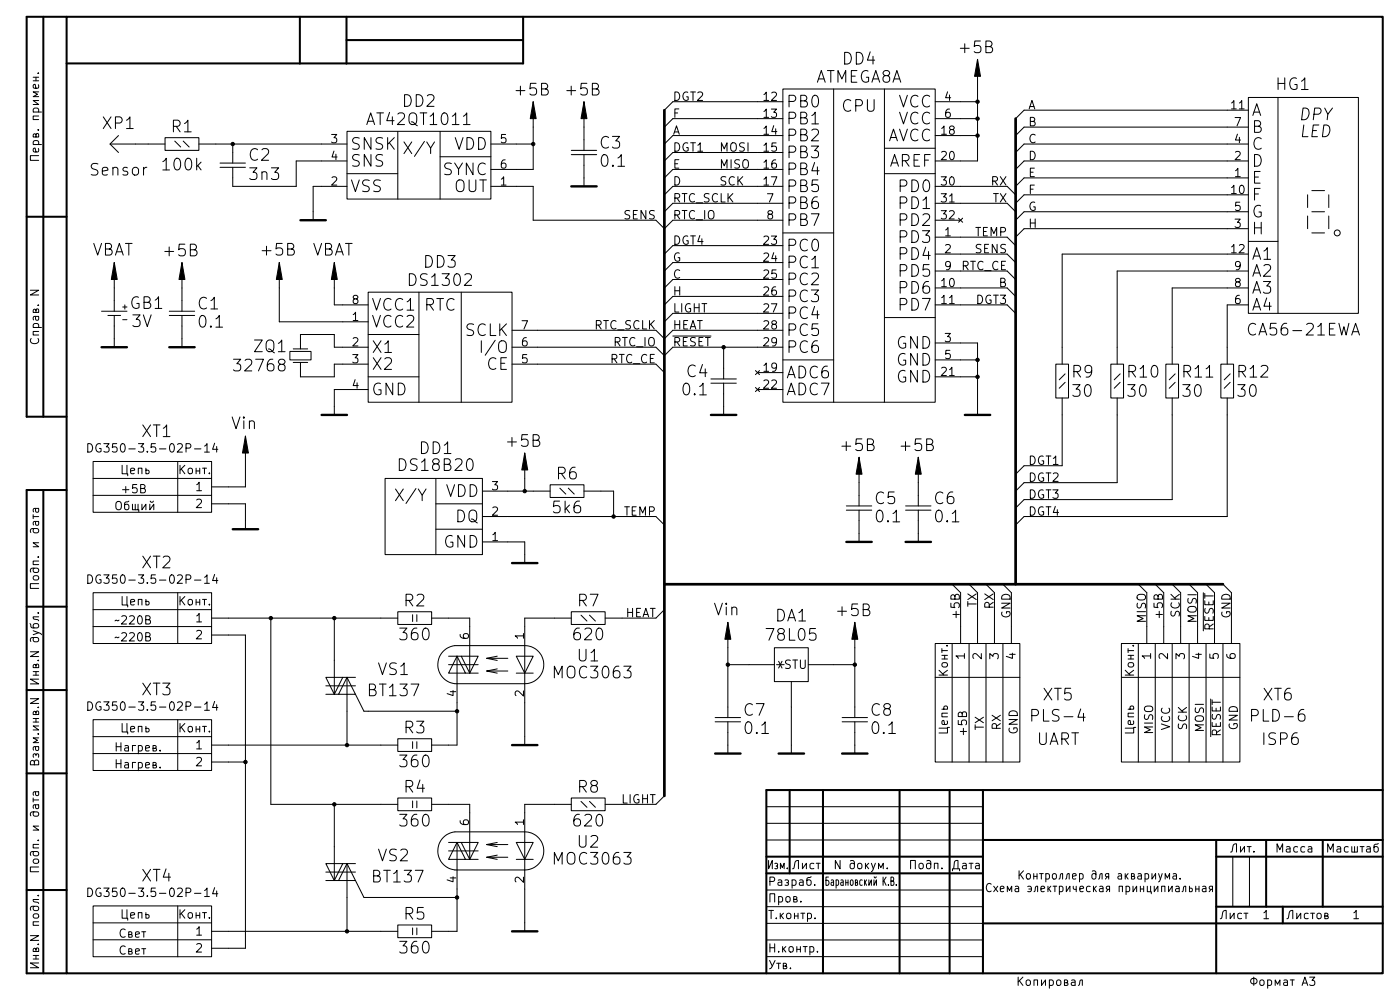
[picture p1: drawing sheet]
EESchema Schematic File Version 2
LIBS:power
LIBS:Выключатели_и_кнопки
LIBS:Датчики
LIBS:Диоды
LIBS:Дроссели
LIBS:Измерительные_приборы
LIBS:Индикаторы
LIBS:Конденсаторы
LIBS:Микроконтроллеры
LIBS:Операционные_усилители
LIBS:Оптопары
LIBS:Предохранители
LIBS:Преобразователи
LIBS:Прочее
LIBS:Разъемы
LIBS:Резисторы
LIBS:Резонаторы
LIBS:Реле
LIBS:Стабилизаторы
LIBS:Тиристоры
LIBS:Транзисторы_биполярные
LIBS:Транзисторы_полевые
LIBS:Трансформаторы
LIBS:Усилители_низкой_частоты
LIBS:Часы
LIBS:Электродвигатели
LIBS:aquarium-cache
EELAYER 25 0
EELAYER END
$Descr A3 16535 11693
encoding utf-8
Sheet 1 1
Title "Контроллер для аквариума.\\nСхема электрическая принципиальная"
Date ""
Rev ""
Comp ""
Comment1 ""
Comment2 "Барановский К.В."
Comment3 ""
Comment4 ""
$EndDescr
$Comp
L ATMEGA8_EXT DD4
U 1 1
P 10150 2900
F 0 "DD4" H 10150 5101 138 0000 C CNN
F 1 "ATMEGA8A" H 10150 4886 138 0000 C CNN
F 2 "Микросхемы:TQFP32-30" H 10150 4831 60  0001 C CNN
F 3 "" H 10150 3150 60  0001 C CNN
	1    10150 2900
	1    0    0    -1  
$EndComp
$Comp
L CA56-21EWA HG1
U 1 1
P 15275 2350
F 0 "HG1" H 15275 3700 138 0000 C CNN
F 1 "CA56-21EWA" H 15400 800 138 0000 C CNN
F 2 "Индикаторы:56-21_smd" H 14750 3550 60  0001 C CNN
F 3 "" H 14750 3550 60  0001 C CNN
	1    15275 2350
	1    0    0    -1  
$EndComp
$Comp
L C C4
U 1 1
P 8550 4500
F 0 "C4" H 8728 4608 138 0000 L CNN
F 1 "0.1" H 8728 4393 138 0000 L CNN
F 2 "Конденсаторы:SMD_0805" H 8550 4525 60  0001 C CNN
F 3 "" H 8550 4525 60  0000 C CNN
	1    8550 4500
	-1   0    0    -1  
$EndComp
$Comp
L C C5
U 1 1
P 10150 6000
F 0 "C5" H 10328 6108 138 0000 L CNN
F 1 "0.1" H 10328 5893 138 0000 L CNN
F 2 "Конденсаторы:SMD_0805" H 10150 6025 60  0001 C CNN
F 3 "" H 10150 6025 60  0000 C CNN
	1    10150 6000
	1    0    0    -1  
$EndComp
$Comp
L C C6
U 1 1
P 10850 6000
F 0 "C6" H 11028 6108 138 0000 L CNN
F 1 "0.1" H 11028 5893 138 0000 L CNN
F 2 "Конденсаторы:SMD_0805" H 10850 6025 60  0001 C CNN
F 3 "" H 10850 6025 60  0000 C CNN
	1    10850 6000
	1    0    0    -1  
$EndComp
$Comp
L GND #PWR01
U 1 1
P 8550 4800
F 0 "#PWR01" H 8950 4800 138 0001 C CNN
F 1 "GND" H 8200 4800 138 0001 C CNN
F 2 "" H 8550 4800 60  0000 C CNN
F 3 "" H 8550 4800 60  0000 C CNN
	1    8550 4800
	-1   0    0    -1  
$EndComp
$Comp
L GND #PWR02
U 1 1
P 10150 6300
F 0 "#PWR02" H 10550 6300 138 0001 C CNN
F 1 "GND" H 9800 6300 138 0001 C CNN
F 2 "" H 10150 6300 60  0000 C CNN
F 3 "" H 10150 6300 60  0000 C CNN
	1    10150 6300
	1    0    0    -1  
$EndComp
$Comp
L GND #PWR03
U 1 1
P 10850 6300
F 0 "#PWR03" H 11250 6300 138 0001 C CNN
F 1 "GND" H 10500 6300 138 0001 C CNN
F 2 "" H 10850 6300 60  0000 C CNN
F 3 "" H 10850 6300 60  0000 C CNN
	1    10850 6300
	1    0    0    -1  
$EndComp
$Comp
L +5B #PWR04
U 1 1
P 10150 5700
F 0 "#PWR04" H 10650 5800 138 0001 C CNN
F 1 "+5B" H 10134 6135 138 0000 C CNN
F 2 "" H 10150 5900 60  0000 C CNN
F 3 "" H 10150 5900 60  0000 C CNN
	1    10150 5700
	1    0    0    -1  
$EndComp
$Comp
L +5B #PWR05
U 1 1
P 10850 5700
F 0 "#PWR05" H 11350 5800 138 0001 C CNN
F 1 "+5B" H 10834 6135 138 0000 C CNN
F 2 "" H 10850 5900 60  0000 C CNN
F 3 "" H 10850 5900 60  0000 C CNN
	1    10850 5700
	1    0    0    -1  
$EndComp
Wire Wire Line
	8550 4100 8550 4350
Wire Wire Line
	8550 4650 8550 4800
Wire Wire Line
	10150 5700 10150 5850
Wire Wire Line
	10150 6150 10150 6300
Wire Wire Line
	10850 5700 10850 5850
Wire Wire Line
	10850 6150 10850 6300
$Comp
L +5B #PWR06
U 1 1
P 11550 1000
F 0 "#PWR06" H 12050 1100 138 0001 C CNN
F 1 "+5B" H 11534 1435 138 0000 C CNN
F 2 "" H 11550 1200 60  0000 C CNN
F 3 "" H 11550 1200 60  0000 C CNN
	1    11550 1000
	1    0    0    -1  
$EndComp
Wire Wire Line
	11550 1000 11550 1900
Wire Wire Line
	11550 1900 11350 1900
Wire Wire Line
	11350 1600 11550 1600
Connection ~ 11550 1600
Wire Wire Line
	11350 1400 11550 1400
Connection ~ 11550 1400
Wire Wire Line
	11350 1200 11550 1200
Connection ~ 11550 1200
$Comp
L GND #PWR07
U 1 1
P 11550 4800
F 0 "#PWR07" H 11950 4800 138 0001 C CNN
F 1 "GND" H 11200 4800 138 0001 C CNN
F 2 "" H 11550 4800 60  0000 C CNN
F 3 "" H 11550 4800 60  0000 C CNN
	1    11550 4800
	1    0    0    -1  
$EndComp
Wire Wire Line
	11350 4050 11550 4050
Wire Wire Line
	11550 4050 11550 4800
Wire Wire Line
	11350 4250 11550 4250
Connection ~ 11550 4250
Wire Wire Line
	11350 4450 11550 4450
Connection ~ 11550 4450
$Comp
L DS1302 DD3
U 1 1
P 5200 4100
F 0 "DD3" H 5200 5101 138 0000 C CNN
F 1 "DS1302" H 5200 4886 138 0000 C CNN
F 2 "Микросхемы:DIP8-300" H 5200 3950 60  0001 C CNN
F 3 "" H 5200 3950 60  0000 C CNN
	1    5200 4100
	1    0    0    -1  
$EndComp
$Comp
L AT42QT1011 DD2
U 1 1
P 4950 1950
F 0 "DD2" H 4950 2701 138 0000 C CNN
F 1 "AT42QT1011" H 4950 2486 138 0000 C CNN
F 2 "Транзисторы:SOT23-6" H 4950 1850 60  0001 C CNN
F 3 "" H 4950 1850 60  0000 C CNN
	1    4950 1950
	1    0    0    -1  
$EndComp
$Comp
L C C3
U 1 1
P 6900 1800
F 0 "C3" H 7078 1908 138 0000 L CNN
F 1 "0.1" H 7078 1693 138 0000 L CNN
F 2 "Конденсаторы:SMD_0805" H 6900 1825 60  0001 C CNN
F 3 "" H 6900 1825 60  0000 C CNN
	1    6900 1800
	1    0    0    -1  
$EndComp
$Comp
L GND #PWR08
U 1 1
P 6900 2100
F 0 "#PWR08" H 7300 2100 138 0001 C CNN
F 1 "GND" H 6550 2100 138 0001 C CNN
F 2 "" H 6900 2100 60  0000 C CNN
F 3 "" H 6900 2100 60  0000 C CNN
	1    6900 2100
	1    0    0    -1  
$EndComp
$Comp
L +5B #PWR09
U 1 1
P 6900 1500
F 0 "#PWR09" H 7400 1600 138 0001 C CNN
F 1 "+5B" H 6884 1935 138 0000 C CNN
F 2 "" H 6900 1700 60  0000 C CNN
F 3 "" H 6900 1700 60  0000 C CNN
	1    6900 1500
	1    0    0    -1  
$EndComp
Wire Wire Line
	6900 1500 6900 1650
Wire Wire Line
	6900 1950 6900 2100
$Comp
L C C1
U 1 1
P 2150 3700
F 0 "C1" H 2328 3808 138 0000 L CNN
F 1 "0.1" H 2328 3593 138 0000 L CNN
F 2 "Конденсаторы:SMD_0805" H 2150 3725 60  0001 C CNN
F 3 "" H 2150 3725 60  0000 C CNN
	1    2150 3700
	1    0    0    -1  
$EndComp
$Comp
L GND #PWR010
U 1 1
P 2150 4000
F 0 "#PWR010" H 2550 4000 138 0001 C CNN
F 1 "GND" H 1800 4000 138 0001 C CNN
F 2 "" H 2150 4000 60  0000 C CNN
F 3 "" H 2150 4000 60  0000 C CNN
	1    2150 4000
	1    0    0    -1  
$EndComp
$Comp
L +5B #PWR011
U 1 1
P 2150 3400
F 0 "#PWR011" H 2650 3500 138 0001 C CNN
F 1 "+5B" H 2134 3835 138 0000 C CNN
F 2 "" H 2150 3600 60  0000 C CNN
F 3 "" H 2150 3600 60  0000 C CNN
	1    2150 3400
	1    0    0    -1  
$EndComp
Wire Wire Line
	2150 3400 2150 3550
Wire Wire Line
	2150 3850 2150 4000
$Comp
L QUARTZ ZQ1
U 1 1
P 3550 4200
F 0 "ZQ1" V 3664 4044 138 0000 R CNN
F 1 "32768" V 3437 4044 138 0000 R CNN
F 2 "Резисторы:R_0805" H 3550 4200 60  0001 C CNN
F 3 "" H 3550 4200 60  0000 C CNN
	1    3550 4200
	0    1    -1   0   
$EndComp
Wire Wire Line
	4050 4300 3950 4300
Wire Wire Line
	3950 4300 3950 4450
Wire Wire Line
	3950 4450 3550 4450
Wire Wire Line
	4050 4100 3950 4100
Wire Wire Line
	3950 4100 3950 3950
Wire Wire Line
	3950 3950 3550 3950
$Comp
L GND #PWR012
U 1 1
P 1350 4000
F 0 "#PWR012" H 1750 4000 138 0001 C CNN
F 1 "GND" H 1000 4000 138 0001 C CNN
F 2 "" H 1350 4000 60  0000 C CNN
F 3 "" H 1350 4000 60  0000 C CNN
	1    1350 4000
	1    0    0    -1  
$EndComp
$Comp
L BAT GB1
U 1 1
P 1350 3700
F 0 "GB1" H 1531 3814 138 0000 L CNN
F 1 "3V" H 1550 3600 138 0000 L CNN
F 2 "Разъемы:CR2032_H" H 1350 3725 60  0001 C CNN
F 3 "" H 1350 3725 60  0000 C CNN
	1    1350 3700
	1    0    0    -1  
$EndComp
$Comp
L VBAT #PWR013
U 1 1
P 1350 3400
F 0 "#PWR013" H 1850 3500 138 0001 C CNN
F 1 "VBAT" H 1334 3844 138 0000 C CNN
F 2 "" H 1350 3600 60  0000 C CNN
F 3 "" H 1350 3600 60  0000 C CNN
	1    1350 3400
	1    0    0    -1  
$EndComp
Wire Wire Line
	1350 3400 1350 3550
Wire Wire Line
	1350 3850 1350 4000
$Comp
L +5B #PWR014
U 1 1
P 3300 3400
F 0 "#PWR014" H 3800 3500 138 0001 C CNN
F 1 "+5B" H 3284 3844 138 0000 C CNN
F 2 "" H 3300 3600 60  0000 C CNN
F 3 "" H 3300 3600 60  0000 C CNN
	1    3300 3400
	1    0    0    -1  
$EndComp
$Comp
L VBAT #PWR015
U 1 1
P 3950 3400
F 0 "#PWR015" H 4450 3500 138 0001 C CNN
F 1 "VBAT" H 3934 3844 138 0000 C CNN
F 2 "" H 3950 3600 60  0000 C CNN
F 3 "" H 3950 3600 60  0000 C CNN
	1    3950 3400
	1    0    0    -1  
$EndComp
Wire Wire Line
	3950 3400 3950 3600
Wire Wire Line
	3950 3600 4050 3600
Wire Wire Line
	4050 3800 3300 3800
Wire Wire Line
	3300 3800 3300 3400
$Comp
L C C2
U 1 1
P 2750 1950
F 0 "C2" H 2931 2064 138 0000 L CNN
F 1 "3n3" H 2931 1837 138 0000 L CNN
F 2 "Конденсаторы:SMD_0805" H 2750 1975 60  0001 C CNN
F 3 "" H 2750 1975 60  0000 C CNN
	1    2750 1950
	1    0    0    -1  
$EndComp
$Comp
L GND #PWR016
U 1 1
P 3950 4800
F 0 "#PWR016" H 4350 4800 138 0001 C CNN
F 1 "GND" H 3600 4800 138 0001 C CNN
F 2 "" H 3950 4800 60  0000 C CNN
F 3 "" H 3950 4800 60  0000 C CNN
	1    3950 4800
	1    0    0    -1  
$EndComp
Wire Wire Line
	4050 4600 3950 4600
Wire Wire Line
	3950 4600 3950 4800
Wire Wire Line
	2550 1700 3800 1700
Wire Wire Line
	2750 1700 2750 1800
Wire Wire Line
	3800 1900 3500 1900
Wire Wire Line
	3500 1900 3500 2200
Wire Wire Line
	3500 2200 2750 2200
Wire Wire Line
	2750 2200 2750 2100
$Comp
L GND #PWR017
U 1 1
P 3700 2500
F 0 "#PWR017" H 4100 2500 138 0001 C CNN
F 1 "GND" H 3350 2500 138 0001 C CNN
F 2 "" H 3700 2500 60  0000 C CNN
F 3 "" H 3700 2500 60  0000 C CNN
	1    3700 2500
	1    0    0    -1  
$EndComp
Wire Wire Line
	3800 2200 3700 2200
Wire Wire Line
	3700 2200 3700 2500
$Comp
L +5B #PWR018
U 1 1
P 6300 1500
F 0 "#PWR018" H 6800 1600 138 0001 C CNN
F 1 "+5B" H 6284 1935 138 0000 C CNN
F 2 "" H 6300 1700 60  0000 C CNN
F 3 "" H 6300 1700 60  0000 C CNN
	1    6300 1500
	1    0    0    -1  
$EndComp
Wire Wire Line
	6300 1500 6300 2000
Wire Wire Line
	6300 2000 6100 2000
Wire Wire Line
	6100 1700 6300 1700
Connection ~ 6300 1700
$Comp
L R.125 R1
U 1 1
P 2150 1700
F 0 "R1" H 2150 1900 138 0000 C CNN
F 1 "100k" H 2150 1450 138 0000 C CNN
F 2 "Резисторы:R_0805" H 2150 1700 60  0001 C CNN
F 3 "" H 2150 1700 60  0000 C CNN
	1    2150 1700
	1    0    0    -1  
$EndComp
Connection ~ 2750 1700
$Comp
L Pin XP1
U 1 1
P 1600 1700
F 0 "XP1" H 1800 1450 138 0000 C CNN
F 1 "Sensor" H 1800 2000 138 0000 C CNN
F 2 "Разъемы:PLS-1" H 1050 1800 60  0001 C CNN
F 3 "" H 1050 1800 60  0000 C CNN
	1    1600 1700
	-1   0    0    1   
$EndComp
Wire Wire Line
	1600 1700 1750 1700
$Comp
L DS18B20 DD1
U 1 1
P 5150 6100
F 0 "DD1" H 5150 6900 138 0000 C CNN
F 1 "DS18B20" H 5150 6700 138 0000 C CNN
F 2 "Разъемы:PLS-3" H 4850 6050 60  0001 C CNN
F 3 "" H 4850 6050 60  0000 C CNN
	1    5150 6100
	1    0    0    -1  
$EndComp
$Comp
L +5B #PWR019
U 1 1
P 6200 5650
F 0 "#PWR019" H 6700 5750 138 0001 C CNN
F 1 "+5B" H 6184 6085 138 0000 C CNN
F 2 "" H 6200 5850 60  0000 C CNN
F 3 "" H 6200 5850 60  0000 C CNN
	1    6200 5650
	1    0    0    -1  
$EndComp
Wire Wire Line
	6200 5650 6200 5800
Wire Wire Line
	6000 5800 6300 5800
$Comp
L GND #PWR020
U 1 1
P 6200 6550
F 0 "#PWR020" H 6600 6550 138 0001 C CNN
F 1 "GND" H 5850 6550 138 0001 C CNN
F 2 "" H 6200 6550 60  0000 C CNN
F 3 "" H 6200 6550 60  0000 C CNN
	1    6200 6550
	1    0    0    -1  
$EndComp
Wire Wire Line
	6000 6400 6200 6400
Wire Wire Line
	6200 6400 6200 6550
$Comp
L MOC3063 U1
U 1 1
P 5800 7850
F 0 "U1" H 4650 7950 138 0000 C CNN
F 1 "MOC3063" H 4600 7750 138 0000 C CNN
F 2 "Микросхемы:DIP6-300" H 5650 7850 60  0001 C CNN
F 3 "" H 5650 7850 60  0000 C CNN
	1    5800 7850
	-1   0    0    -1  
$EndComp
$Comp
L BT137 VS1
U 1 1
P 4050 8100
F 0 "VS1" V 4250 7500 138 0000 C CNN
F 1 "BT137" V 4000 7500 138 0000 C CNN
F 2 "Транзисторы:TO220" H 4050 8175 60  0001 C CNN
F 3 "" H 4050 8175 60  0000 C CNN
	1    4050 8100
	0    -1   -1   0   
$EndComp
$Comp
L R2 R2
U 1 1
P 4900 7300
F 0 "R2" H 4900 7500 138 0000 C CNN
F 1 "360" H 4900 7100 138 0000 C CNN
F 2 "Резисторы:RH_2" H 4900 7300 60  0001 C CNN
F 3 "" H 4900 7300 60  0000 C CNN
	1    4900 7300
	-1   0    0    -1  
$EndComp
$Comp
L R2 R3
U 1 1
P 4900 8800
F 0 "R3" H 4900 9000 138 0000 C CNN
F 1 "360" H 4900 8600 138 0000 C CNN
F 2 "Резисторы:RH_2" H 4900 8800 60  0001 C CNN
F 3 "" H 4900 8800 60  0000 C CNN
	1    4900 8800
	-1   0    0    -1  
$EndComp
Wire Wire Line
	4350 8400 5400 8400
Wire Wire Line
	5400 8300 5400 8800
Wire Wire Line
	5400 8800 5300 8800
Connection ~ 5400 8400
Wire Wire Line
	5300 7300 5550 7300
Wire Wire Line
	5550 7300 5550 7400
Wire Wire Line
	2700 7300 4500 7300
Wire Wire Line
	3950 7300 3950 7800
Wire Wire Line
	4100 8400 4100 8800
Wire Wire Line
	2700 8800 4500 8800
$Comp
L R.125 R12
U 1 1
P 14500 4500
F 0 "R12" V 14614 4394 138 0000 R CNN
F 1 "30" V 14387 4394 138 0000 R CNN
F 2 "Резисторы:R_0805" H 14500 4500 60  0001 C CNN
F 3 "" H 14500 4500 60  0000 C CNN
	1    14500 4500
	0    -1   -1   0   
$EndComp
$Comp
L R.125 R11
U 1 1
P 13850 4500
F 0 "R11" V 13964 4394 138 0000 R CNN
F 1 "30" V 13737 4394 138 0000 R CNN
F 2 "Резисторы:R_0805" H 13850 4500 60  0001 C CNN
F 3 "" H 13850 4500 60  0000 C CNN
	1    13850 4500
	0    -1   -1   0   
$EndComp
$Comp
L R.125 R10
U 1 1
P 13200 4500
F 0 "R10" V 13314 4394 138 0000 R CNN
F 1 "30" V 13087 4394 138 0000 R CNN
F 2 "Резисторы:R_0805" H 13200 4500 60  0001 C CNN
F 3 "" H 13200 4500 60  0000 C CNN
	1    13200 4500
	0    -1   -1   0   
$EndComp
$Comp
L R.125 R9
U 1 1
P 12550 4500
F 0 "R9" V 12664 4394 138 0000 R CNN
F 1 "30" V 12437 4394 138 0000 R CNN
F 2 "Резисторы:R_0805" H 12550 4500 60  0001 C CNN
F 3 "" H 12550 4500 60  0000 C CNN
	1    12550 4500
	0    -1   -1   0   
$EndComp
$Comp
L MOC3063 U2
U 1 1
P 5800 10050
F 0 "U2" H 4650 10150 138 0000 C CNN
F 1 "MOC3063" H 4600 9950 138 0000 C CNN
F 2 "Микросхемы:DIP6-300" H 5650 10050 60  0001 C CNN
F 3 "" H 5650 10050 60  0000 C CNN
	1    5800 10050
	-1   0    0    -1  
$EndComp
$Comp
L BT137 VS2
U 1 1
P 4050 10300
F 0 "VS2" V 4250 9700 138 0000 C CNN
F 1 "BT137" V 4000 9650 138 0000 C CNN
F 2 "Транзисторы:TO220" H 4050 10375 60  0001 C CNN
F 3 "" H 4050 10375 60  0000 C CNN
	1    4050 10300
	0    -1   -1   0   
$EndComp
$Comp
L R2 R4
U 1 1
P 4900 9500
F 0 "R4" H 4900 9700 138 0000 C CNN
F 1 "360" H 4900 9300 138 0000 C CNN
F 2 "Резисторы:RH_2" H 4900 9500 60  0001 C CNN
F 3 "" H 4900 9500 60  0000 C CNN
	1    4900 9500
	-1   0    0    -1  
$EndComp
$Comp
L R2 R5
U 1 1
P 4900 11000
F 0 "R5" H 4900 11200 138 0000 C CNN
F 1 "360" H 4900 10800 138 0000 C CNN
F 2 "Резисторы:RH_2" H 4900 11000 60  0001 C CNN
F 3 "" H 4900 11000 60  0000 C CNN
	1    4900 11000
	-1   0    0    -1  
$EndComp
Wire Wire Line
	4350 10600 5400 10600
Wire Wire Line
	5400 10500 5400 11000
Wire Wire Line
	5400 11000 5300 11000
Connection ~ 5400 10600
Wire Wire Line
	5300 9500 5550 9500
Wire Wire Line
	5550 9500 5550 9600
Wire Wire Line
	3200 9500 4500 9500
Wire Wire Line
	3950 9500 3950 10000
Wire Wire Line
	4100 10600 4100 11000
Wire Wire Line
	2700 11000 4500 11000
$Comp
L GND #PWR021
U 1 1
P 6200 8700
F 0 "#PWR021" H 6600 8700 138 0001 C CNN
F 1 "GND" H 5850 8700 138 0001 C CNN
F 2 "" H 6200 8700 60  0000 C CNN
F 3 "" H 6200 8700 60  0000 C CNN
	1    6200 8700
	1    0    0    -1  
$EndComp
$Comp
L GND #PWR022
U 1 1
P 6200 10900
F 0 "#PWR022" H 6600 10900 138 0001 C CNN
F 1 "GND" H 5850 10900 138 0001 C CNN
F 2 "" H 6200 10900 60  0000 C CNN
F 3 "" H 6200 10900 60  0000 C CNN
	1    6200 10900
	1    0    0    -1  
$EndComp
Wire Wire Line
	6200 10500 6200 10900
Wire Wire Line
	6200 8300 6200 8700
$Comp
L R.125 R8
U 1 1
P 6950 9500
F 0 "R8" H 6950 9700 138 0000 C CNN
F 1 "620" H 6950 9300 138 0000 C CNN
F 2 "Резисторы:R_0805" H 6950 9500 60  0001 C CNN
F 3 "" H 6950 9500 60  0000 C CNN
	1    6950 9500
	1    0    0    -1  
$EndComp
$Comp
L R.125 R7
U 1 1
P 6950 7300
F 0 "R7" H 6950 7500 138 0000 C CNN
F 1 "620" H 6950 7100 138 0000 C CNN
F 2 "Резисторы:R_0805" H 6950 7300 60  0001 C CNN
F 3 "" H 6950 7300 60  0000 C CNN
	1    6950 7300
	1    0    0    -1  
$EndComp
Wire Wire Line
	6550 7300 6200 7300
Wire Wire Line
	6200 7300 6200 7400
Wire Wire Line
	6550 9500 6200 9500
Wire Wire Line
	6200 9500 6200 9600
$Comp
L R.125 R6
U 1 1
P 6700 5800
F 0 "R6" H 6700 6000 138 0000 C CNN
F 1 "5k6" H 6700 5600 138 0000 C CNN
F 2 "Резисторы:R_0805" H 6700 5800 60  0001 C CNN
F 3 "" H 6700 5800 60  0000 C CNN
	1    6700 5800
	1    0    0    -1  
$EndComp
Connection ~ 6200 5800
Wire Wire Line
	6000 6100 7750 6100
Wire Wire Line
	7250 6100 7250 5800
Wire Wire Line
	7250 5800 7100 5800
Wire Wire Line
	14500 3600 14500 4100
Wire Wire Line
	14500 3400 13850 3400
Wire Wire Line
	13850 3400 13850 4100
Wire Wire Line
	14500 3200 13200 3200
Wire Wire Line
	13200 3200 13200 4100
Wire Wire Line
	14500 3000 12550 3000
Wire Wire Line
	12550 3000 12550 4100
$Comp
L 282844-2 XT2
U 1 1
P 1900 7300
F 0 "XT2" H 1850 7950 138 0000 C CNN
F 1 "DG350-3.5-02P-14" H 1800 7750 100 0000 C CNN
F 2 "Разъемы:DG-350-2" H 2500 7400 60  0001 C CNN
F 3 "" H 2500 7400 60  0000 C CNN
	1    1900 7300
	1    0    0    -1  
$EndComp
$Comp
L 282844-2 XT4
U 1 1
P 1900 11000
F 0 "XT4" H 1850 11650 138 0000 C CNN
F 1 "DG350-3.5-02P-14" H 1800 11450 100 0000 C CNN
F 2 "Разъемы:DG-350-2" H 2500 11100 60  0001 C CNN
F 3 "" H 2500 11100 60  0000 C CNN
	1    1900 11000
	1    0    0    -1  
$EndComp
$Comp
L 282844-2 XT3
U 1 1
P 1900 8800
F 0 "XT3" H 1850 9450 138 0000 C CNN
F 1 "DG350-3.5-02P-14" H 1800 9250 100 0000 C CNN
F 2 "Разъемы:DG-350-2" H 2500 8900 60  0001 C CNN
F 3 "" H 2500 8900 60  0000 C CNN
	1    1900 8800
	1    0    0    -1  
$EndComp
$Comp
L PLS-4 XT5
U 1 1
P 11650 8200
F 0 "XT5" V 11650 7350 138 0000 C CNN
F 1 "PLS-4" V 11400 7350 138 0000 C CNN
F 2 "Разъемы:PLS-4" H 12250 8600 60  0001 C CNN
F 3 "" H 12250 8600 60  0000 C CNN
	1    11650 8200
	0    -1   -1   0   
$EndComp
Text Notes 1350 7375 0    98   ~ 0
~~220В
Text Notes 1350 7575 0    98   ~ 0
~~220В
Text Notes 1350 8875 0    98   ~ 0
Нагрев.
Text Notes 1350 9075 0    98   ~ 0
Нагрев.
Text Notes 1400 11075 0    98   ~ 0
Свет
Text Notes 1400 11275 0    98   ~ 0
Свет
Wire Wire Line
	2700 7500 2900 7500
Wire Wire Line
	2900 7500 2900 11200
Wire Wire Line
	2900 11200 2700 11200
Wire Wire Line
	2700 9000 2900 9000
Connection ~ 2900 9000
Connection ~ 4100 11000
Connection ~ 4100 8800
Wire Wire Line
	3200 7300 3200 7300
Wire Wire Line
	3200 7300 3200 9500
Connection ~ 3950 9500
Connection ~ 3200 7300
Connection ~ 3950 7300
Text Notes 11425 8700 1    98   ~ 0
+5В
Text Notes 11625 8625 1    98   ~ 0
TX
Text Notes 11825 8625 1    98   ~ 0
RX
Text Notes 12025 8675 1    98   ~ 0
GND
$Comp
L 282844-2 XT1
U 1 1
P 1900 5750
F 0 "XT1" H 1850 6400 138 0000 C CNN
F 1 "DG350-3.5-02P-14" H 1800 6200 100 0000 C CNN
F 2 "Разъемы:DG-350-2" H 2500 5850 60  0001 C CNN
F 3 "" H 2500 5850 60  0000 C CNN
	1    1900 5750
	1    0    0    -1  
$EndComp
Text Notes 12250 8800 0    138  ~ 0
UART
$Comp
L PLD-6 XT6
U 1 1
P 14050 8200
F 0 "XT6" V 14050 7150 138 0000 C CNN
F 1 "PLD-6" V 13800 7150 138 0000 C CNN
F 2 "Разъемы:PLD-6" H 14650 8800 60  0001 C CNN
F 3 "" H 14650 8800 60  0000 C CNN
	1    14050 8200
	0    -1   -1   0   
$EndComp
Text Notes 14900 8800 0    138  ~ 0
ISP6
Text Notes 13625 8675 1    98   ~ 0
MISO
Text Notes 13825 8625 1    98   ~ 0
VCC
Text Notes 14025 8625 1    98   ~ 0
SCK
Text Notes 14225 8650 1    98   ~ 0
MOSI
Text Notes 14425 8700 1    98   ~ 0
~RESET
Text Notes 14625 8625 1    98   ~ 0
GND
Text Notes 1425 5825 0    98   ~ 0
+5В
Text Notes 1350 6025 0    98   ~ 0
Общий
$Comp
L GND #PWR023
U 1 1
P 2900 6150
F 0 "#PWR023" H 3300 6150 138 0001 C CNN
F 1 "GND" H 2550 6150 138 0001 C CNN
F 2 "" H 2900 6150 60  0000 C CNN
F 3 "" H 2900 6150 60  0000 C CNN
	1    2900 6150
	1    0    0    -1  
$EndComp
Wire Wire Line
	2700 5950 2900 5950
Wire Wire Line
	2900 5950 2900 6150
$Comp
L +5B #PWR024
U 1 1
P 10100 7650
F 0 "#PWR024" H 10600 7750 138 0001 C CNN
F 1 "+5B" H 10084 8085 138 0000 C CNN
F 2 "" H 10100 7850 60  0000 C CNN
F 3 "" H 10100 7850 60  0000 C CNN
	1    10100 7650
	1    0    0    -1  
$EndComp
Entry Wire Line
	7850 1300 7950 1200
Wire Bus Line
	7850 1300 7850 9400
Wire Bus Line
	12000 1400 12000 6900
Wire Wire Line
	7950 1200 8950 1200
Entry Wire Line
	7850 1500 7950 1400
Wire Wire Line
	7950 1400 8950 1400
Entry Wire Line
	7850 1700 7950 1600
Wire Wire Line
	7950 1600 8950 1600
Entry Wire Line
	7850 1900 7950 1800
Wire Wire Line
	7950 1800 8950 1800
Entry Wire Line
	7850 2100 7950 2000
Wire Wire Line
	7950 2000 8950 2000
Entry Wire Line
	7850 2300 7950 2200
Wire Wire Line
	7950 2200 8950 2200
Entry Wire Line
	7850 2500 7950 2400
Wire Wire Line
	7950 2400 8950 2400
Entry Wire Line
	7850 2700 7950 2600
Wire Wire Line
	7950 2600 8950 2600
Entry Wire Line
	7850 3000 7950 2900
Wire Wire Line
	7950 2900 8950 2900
Entry Wire Line
	7850 3200 7950 3100
Wire Wire Line
	7950 3100 8950 3100
Entry Wire Line
	7850 3400 7950 3300
Wire Wire Line
	7950 3300 8950 3300
Entry Wire Line
	7850 3600 7950 3500
Wire Wire Line
	7950 3500 8950 3500
Entry Wire Line
	7850 3800 7950 3700
Wire Wire Line
	7950 3700 8950 3700
Entry Wire Line
	7850 4000 7950 3900
Wire Wire Line
	7950 3900 8950 3900
Entry Wire Line
	7850 4200 7950 4100
Wire Wire Line
	7950 4100 8950 4100
Wire Wire Line
	6100 2200 6300 2200
Wire Wire Line
	6300 2200 6300 2600
Wire Wire Line
	6300 2600 7750 2600
Entry Wire Line
	7750 2600 7850 2700
Entry Wire Line
	7750 3900 7850 4000
Wire Wire Line
	6350 3900 7750 3900
Entry Wire Line
	7750 4100 7850 4200
Wire Wire Line
	6350 4100 7750 4100
Entry Wire Line
	7750 4300 7850 4400
Wire Wire Line
	6350 4300 7750 4300
Entry Wire Line
	7750 6100 7850 6200
Connection ~ 7250 6100
Wire Wire Line
	7350 7300 7750 7300
Wire Wire Line
	7350 9500 7750 9500
Entry Wire Line
	7750 9500 7850 9400
Entry Wire Line
	7750 7300 7850 7200
Entry Wire Line
	13450 6900 13550 7000
Wire Wire Line
	13550 7000 13550 7400
Wire Wire Line
	13750 7000 13750 7400
Wire Wire Line
	13950 7000 13950 7400
Wire Wire Line
	14150 7000 14150 7400
Wire Wire Line
	14350 7000 14350 7400
Wire Wire Line
	14550 7000 14550 7400
Entry Wire Line
	13650 6900 13750 7000
Entry Wire Line
	13850 6900 13950 7000
Entry Wire Line
	14050 6900 14150 7000
Entry Wire Line
	14250 6900 14350 7000
Entry Wire Line
	14450 6900 14550 7000
Entry Wire Line
	11250 6900 11350 7000
Wire Wire Line
	11350 7000 11350 7400
Wire Wire Line
	11550 7000 11550 7400
Wire Wire Line
	11750 7000 11750 7400
Wire Wire Line
	11950 7000 11950 7400
Entry Wire Line
	11450 6900 11550 7000
Entry Wire Line
	11650 6900 11750 7000
Entry Wire Line
	11850 6900 11950 7000
Wire Wire Line
	12550 4900 12550 5500
Wire Wire Line
	12550 5500 12100 5500
Wire Wire Line
	13200 4900 13200 5700
Wire Wire Line
	13200 5700 12100 5700
Wire Wire Line
	13850 4900 13850 5900
Wire Wire Line
	13850 5900 12100 5900
Wire Wire Line
	14500 4900 14500 6100
Wire Wire Line
	14500 6100 12100 6100
Entry Wire Line
	12000 5600 12100 5500
Entry Wire Line
	12000 5800 12100 5700
Entry Wire Line
	12000 6000 12100 5900
Entry Wire Line
	12000 6200 12100 6100
Entry Wire Line
	11900 2200 12000 2300
Wire Wire Line
	11350 2200 11900 2200
Entry Wire Line
	11900 2400 12000 2500
Wire Wire Line
	11350 2400 11900 2400
Entry Wire Line
	11900 2800 12000 2900
Wire Wire Line
	11350 2800 11900 2800
Entry Wire Line
	11900 3000 12000 3100
Wire Wire Line
	11350 3000 11900 3000
Entry Wire Line
	11900 3200 12000 3300
Wire Wire Line
	11350 3200 11900 3200
Entry Wire Line
	11900 3400 12000 3500
Wire Wire Line
	11350 3400 11900 3400
Entry Wire Line
	11900 3600 12000 3700
Wire Wire Line
	11350 3600 11900 3600
Entry Wire Line
	12000 1400 12100 1300
Wire Wire Line
	12100 1300 14500 1300
Entry Wire Line
	12000 1600 12100 1500
Wire Wire Line
	12100 1500 14500 1500
Entry Wire Line
	12000 1800 12100 1700
Wire Wire Line
	12100 1700 14500 1700
Entry Wire Line
	12000 2000 12100 1900
Wire Wire Line
	12100 1900 14500 1900
Entry Wire Line
	12000 2200 12100 2100
Wire Wire Line
	12100 2100 14500 2100
Entry Wire Line
	12000 2400 12100 2300
Wire Wire Line
	12100 2300 14500 2300
Entry Wire Line
	12000 2600 12100 2500
Wire Wire Line
	12100 2500 14500 2500
Entry Wire Line
	12000 2800 12100 2700
Wire Wire Line
	12100 2700 14500 2700
Text Label 11350 7000 3    100  ~ 0
+5B
Text Label 11550 7000 3    100  ~ 0
TX
Text Label 11750 7000 3    100  ~ 0
RX
Text Label 11950 7000 3    100  ~ 0
GND
Text Label 14150 7000 3    100  ~ 0
MOSI
Text Label 13550 7000 3    100  ~ 0
MISO
Text Label 13750 7000 3    100  ~ 0
+5B
Text Label 13950 7000 3    100  ~ 0
SCK
Text Label 14350 7000 3    100  ~ 0
~RESET
Text Label 14550 7000 3    100  ~ 0
GND
Text Label 12150 5500 0    100  ~ 0
DGT1
Text Label 12150 5700 0    100  ~ 0
DGT2
Text Label 12150 5900 0    100  ~ 0
DGT3
Text Label 12150 6100 0    100  ~ 0
DGT4
Text Label 12150 1300 0    100  ~ 0
A
Text Label 12150 1500 0    100  ~ 0
B
Text Label 12150 1700 0    100  ~ 0
C
Text Label 12150 1900 0    100  ~ 0
D
Text Label 12150 2100 0    100  ~ 0
E
Text Label 12150 2300 0    100  ~ 0
F
Text Label 12150 2500 0    100  ~ 0
G
Text Label 12150 2700 0    100  ~ 0
H
Text Label 7750 3900 2    100  ~ 0
RTC_SCLK
Text Label 7750 4100 2    100  ~ 0
RTC_IO
Text Label 7750 4300 2    100  ~ 0
RTC_CE
Text Label 7750 6100 2    100  ~ 0
TEMP
Text Label 7750 7300 2    100  ~ 0
HEAT
Text Label 7750 9500 2    100  ~ 0
LIGHT
Text Label 7750 2600 2    100  ~ 0
SENS
Text Label 8500 2000 0    100  ~ 0
MISO
Text Label 8500 2200 0    100  ~ 0
SCK
Text Label 8500 1800 0    100  ~ 0
MOSI
Text Label 7950 4100 0    100  ~ 0
~RESET
Text Label 11900 2200 2    100  ~ 0
RX
Text Label 11900 2400 2    100  ~ 0
TX
Text Label 11900 3000 2    100  ~ 0
SENS
Text Label 11900 2800 2    100  ~ 0
TEMP
Text Label 7950 2400 0    100  ~ 0
RTC_SCLK
Text Label 7950 2600 0    100  ~ 0
RTC_IO
Text Label 11900 3200 2    100  ~ 0
RTC_CE
Text Label 11900 3400 2    100  ~ 0
B
Text Label 11900 3600 2    100  ~ 0
DGT3
Text Label 7950 1200 0    100  ~ 0
DGT2
Text Label 7950 1400 0    100  ~ 0
F
Text Label 7950 1600 0    100  ~ 0
A
Text Label 7950 1800 0    100  ~ 0
DGT1
Text Label 7950 2000 0    100  ~ 0
E
Text Label 7950 2200 0    100  ~ 0
D
Text Label 7950 2900 0    100  ~ 0
DGT4
Text Label 7950 3100 0    100  ~ 0
G
Text Label 7950 3300 0    100  ~ 0
C
Text Label 7950 3500 0    100  ~ 0
H
Wire Bus Line
	7850 6900 14450 6900
NoConn ~ 8950 4400
NoConn ~ 8950 4600
NoConn ~ 11350 2600
Text Label 7950 3700 0    100  ~ 0
LIGHT
Text Label 7950 3900 0    100  ~ 0
HEAT
$Comp
L 78L05 DA1
U 1 1
P 9350 7850
F 0 "DA1" H 9350 8422 138 0000 C CNN
F 1 "78L05" H 9350 8195 138 0000 C CNN
F 2 "Транзисторы:TO92-250" H 9500 7050 60  0001 C CNN
F 3 "" H 9500 7050 60  0000 C CNN
	1    9350 7850
	1    0    0    -1  
$EndComp
$Comp
L Vin #PWR025
U 1 1
P 2900 5450
F 0 "#PWR025" H 3400 5550 138 0001 C CNN
F 1 "Vin" H 2884 5894 138 0000 C CNN
F 2 "" H 2900 5650 60  0000 C CNN
F 3 "" H 2900 5650 60  0000 C CNN
	1    2900 5450
	1    0    0    -1  
$EndComp
Wire Wire Line
	2900 5450 2900 5750
Wire Wire Line
	2900 5750 2700 5750
$Comp
L Vin #PWR026
U 1 1
P 8600 7650
F 0 "#PWR026" H 9100 7750 138 0001 C CNN
F 1 "Vin" H 8584 8094 138 0000 C CNN
F 2 "" H 8600 7850 60  0000 C CNN
F 3 "" H 8600 7850 60  0000 C CNN
	1    8600 7650
	1    0    0    -1  
$EndComp
$Comp
L C C7
U 1 1
P 8600 8500
F 0 "C7" H 8778 8608 138 0000 L CNN
F 1 "0.1" H 8778 8393 138 0000 L CNN
F 2 "Конденсаторы:SMD_0805" H 8600 8525 60  0001 C CNN
F 3 "" H 8600 8525 60  0000 C CNN
	1    8600 8500
	1    0    0    -1  
$EndComp
$Comp
L GND #PWR027
U 1 1
P 8600 8800
F 0 "#PWR027" H 9000 8800 138 0001 C CNN
F 1 "GND" H 8250 8800 138 0001 C CNN
F 2 "" H 8600 8800 60  0000 C CNN
F 3 "" H 8600 8800 60  0000 C CNN
	1    8600 8800
	1    0    0    -1  
$EndComp
Wire Wire Line
	8600 8650 8600 8800
$Comp
L C C8
U 1 1
P 10100 8500
F 0 "C8" H 10278 8608 138 0000 L CNN
F 1 "0.1" H 10278 8393 138 0000 L CNN
F 2 "Конденсаторы:SMD_0805" H 10100 8525 60  0001 C CNN
F 3 "" H 10100 8525 60  0000 C CNN
	1    10100 8500
	1    0    0    -1  
$EndComp
$Comp
L GND #PWR028
U 1 1
P 10100 8800
F 0 "#PWR028" H 10500 8800 138 0001 C CNN
F 1 "GND" H 9750 8800 138 0001 C CNN
F 2 "" H 10100 8800 60  0000 C CNN
F 3 "" H 10100 8800 60  0000 C CNN
	1    10100 8800
	1    0    0    -1  
$EndComp
Wire Wire Line
	10100 8650 10100 8800
Wire Wire Line
	8600 7650 8600 8350
Wire Wire Line
	8600 7850 8850 7850
Connection ~ 8600 7850
Wire Wire Line
	10100 7650 10100 8350
Wire Wire Line
	9850 7850 10100 7850
Connection ~ 10100 7850
$Comp
L GND #PWR029
U 1 1
P 9350 8800
F 0 "#PWR029" H 9750 8800 138 0001 C CNN
F 1 "GND" H 9000 8800 138 0001 C CNN
F 2 "" H 9350 8800 60  0000 C CNN
F 3 "" H 9350 8800 60  0000 C CNN
	1    9350 8800
	1    0    0    -1  
$EndComp
Wire Wire Line
	9350 8350 9350 8800
Connection ~ 8550 4100
$EndSCHEMATC
